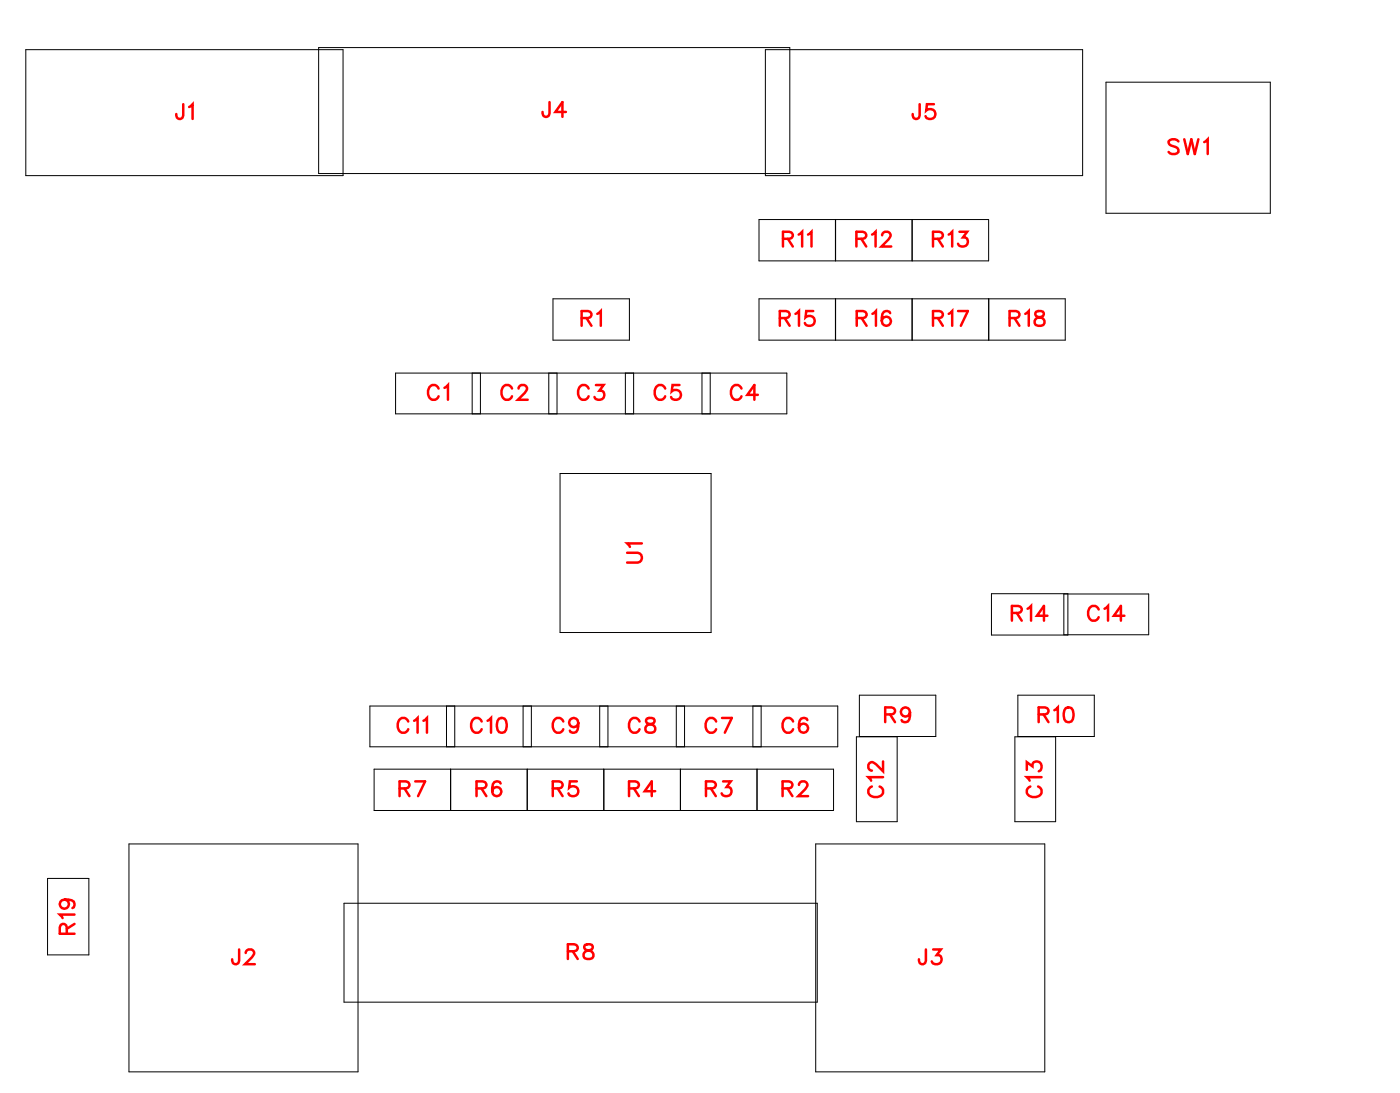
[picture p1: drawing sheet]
<svg xmlns="http://www.w3.org/2000/svg" width="67mm" height="53mm" viewBox="0 0 67 53" stroke-linecap="round" stroke-linejoin="round" font-family="sans-serif">
<g fill="none" stroke="#000" stroke-width=".05">
<path d="M1.2 2.4h15.3v6h-15.3zM15.3 2.3h22.7v6h-22.7zM19 17.9h18.8v2h-18.8zM22.7 17.9v2M23.1 17.9v2M26.4 17.9v2M26.6 14.4h3.7v1.9h-3.7zM26.8 17.9v2M30.1 17.9v2M30.5 17.9v2M33.8 17.9v2M34.1 17.9v2"/>
<path d="M36.5 14.4h14.7v1.9h-14.7zM36.5 10.6h11v1.9h-11zM36.8 2.4h15.3v6h-15.3zM40.2 10.6v1.9M40.2 14.4v1.9M43.9 10.6v1.9M43.9 14.4v1.9M47.5 14.4v1.9M53.2 4h7.9v6.2h-7.9zM17.8 33.9h22.5v2h-22.5zM18 37h22.1v2h-22.1zM21.5 33.9v2"/>
<path d="M21.7 37v2M21.9 33.9v2M25.2 33.9v2M25.3 37v2M25.5 33.9v2M26.9 22.8h7.3v7.6h-7.3zM28.8 33.9v2M29 37v2M29.2 33.9v2M32.5 33.9v2M32.7 37v2M32.9 33.9v2"/>
<path d="M36.2 33.9v2M36.4 37v2M36.6 33.9v2M41.3 35.4v-2h3.7v2h-3.8v4.1h1.9v-4.1M48.9 35.4v-2h3.7v2h-3.8v4.1h2v-4.1M51.2 30.5v-2h4v2h-7.5v-2h3.6v2M2.3 42.2h2v3.7h-2zM6.2 40.6h11v10.9h-11zM16.5 43.4h22.8v4.8h-22.8zM39.2 40.6h11v10.9h-11z"/>
</g>
<g fill="none" stroke="#f00" stroke-width=".12">
<path d="M8.8 5v.7h-.3v-.2M9.1 5.1l.2-.1v.7M21.1 18.7a.26 .26 0 0 0-.3-.2 .26 .26 0 0 0-.2 .3v.1a.26 .26 0 0 0 .2 .3 .26 .26 0 0 0 .3-.2M21.4 18.6l.1-.1v.7M24.6 18.7a.26 .26 0 0 0-.3-.2 .26 .26 0 0 0-.2 .3v.1a.26 .26 0 0 0 .2 .3 .26 .26 0 0 0 .3-.2M24.9 18.7l.2-.2h.1l.1 .1-.1 .3-.3 .3h.5M26.4 4.9v.7h-.2l-.1-.2M27.2 5.4h-.5l.3-.5v.7M28 15.3h.4v-.2l-.1-.2h-.3v.8M28.2 15.3l.2 .4M28.3 18.7a.26 .26 0 0 0-.3-.2 .26 .26 0 0 0-.2 .3v.1a.26 .26 0 0 0 .2 .3 .26 .26 0 0 0 .3-.2M28.7 18.5h.3l-.2 .3a.24 .24 0 0 1 .2 .4 .24 .24 0 0 1-.4-.1"/>
<path d="M28.7 15.1l.2-.2v.8M32 18.7a.26 .26 0 0 0-.3-.2 .26 .26 0 0 0-.2 .3v.1a.26 .26 0 0 0 .2 .3 .26 .26 0 0 0 .3-.2M32.7 18.5h-.4v.3a.25 .25 0 0 1 .4 0 .25 .25 0 0 1-.1 .4 .25 .25 0 0 1-.3-.1M35.7 18.7a.26 .26 0 0 0-.3-.2 .26 .26 0 0 0-.3 .3v.1a.26 .26 0 0 0 .3 .3 .26 .26 0 0 0 .3-.2M36.4 19h-.5l.4-.5v.7M37.5 15.3h.4l.1-.2-.2-.2h-.3v.8M37.6 11.5l.4-.1 .1-.1-.2-.2h-.3v.7M37.7 15.3l.3 .4M37.9 11.5l.2 .3M38.2 15.1l.2-.2v.8M38.4 11.3l.2-.2v.7M38.9 11.3l.1-.2v.7"/>
<path d="M39.1 14.9h-.3l-.1 .4a.25 .25 0 0 1 .4-.1 .25 .25 0 0 1 0 .4 .25 .25 0 0 1-.4-.1M41.2 11.5l.4-.1v-.1l-.1-.2h-.3v.7M41.2 15.3h.4l.1-.2-.2-.2h-.3v.8M41.4 11.5l.2 .3M41.4 15.3l.3 .4M41.9 11.3l.2-.2v.7M41.9 15.1l.2-.2v.8M42.4 11.3l.1-.2h.2l.1 .2-.1 .2-.3 .3h.5M42.8 15.1v-.1a.35 .35 0 0 0-.5 .2 .35 .35 0 0 0 .3 .5 .22 .22 0 0 0 .2-.2 .22 .22 0 0 0-.2-.3 .22 .22 0 0 0-.2 .2M44.2 5v.7h-.3v-.2M44.9 11.5l.4-.1v-.1l-.1-.2h-.3v.7M44.9 15.3h.4v-.2l-.1-.2h-.3v.8"/>
<path d="M44.9 5h-.3l-.1 .3a.25 .25 0 0 1 .4 0 .25 .25 0 0 1 0 .4 .25 .25 0 0 1-.4-.1M45.1 11.5l.2 .3M45.1 15.3l.2 .4M45.6 11.3l.2-.2v.7M45.6 15.1l.2-.2v.8M46.1 14.9h.4l-.3 .8M46.1 11.1h.4l-.2 .3a.24 .24 0 0 1 .2 .4 .24 .24 0 0 1-.4-.1M48.5 15.3h.4l.1-.2-.2-.2h-.3v.8M48.8 15.3l.2 .4M49.3 15.1l.2-.2v.8M49.8 15v.2l.3 .1 .1 .1a.24 .24 0 0 1-.2 .3 .24 .24 0 0 1-.3-.3l.5-.3v-.1zM56.7 6.8l-.2-.1-.3 .1 .1 .2 .3 .1 .1 .2-.2 .1-.3-.1"/>
<path d="M56.9 6.7l.2 .7 .2-.7 .1 .7 .2-.7M57.9 6.8l.2-.1v.7M19.2 37.9h.4l.1-.2-.2-.1h-.3v.7M19.4 37.9l.3 .4M19.6 34.7a.26 .26 0 0 0-.3-.2 .26 .26 0 0 0-.2 .3v.1a.26 .26 0 0 0 .2 .3 .26 .26 0 0 0 .3-.2M19.9 34.6l.2-.1v.7M20 37.6h.4l-.3 .7M20.4 34.6l.1-.1v.7M22.9 37.9h.4l.1-.2-.2-.1h-.3v.7M23.1 37.9l.3 .4M23.2 34.7a.26 .26 0 0 0-.3-.2 .26 .26 0 0 0-.2 .3v.1a.26 .26 0 0 0 .2 .3 .26 .26 0 0 0 .3-.2M23.4 34.6l.2-.1v.7"/>
<path d="M24 34.5h.1a.37 .37 0 0 1 .3 .4 .37 .37 0 0 1-.3 .3 .45 .45 0 0 1-.1-.7zM24.1 37.7l-.1-.1a.35 .35 0 0 0-.4 .2 .35 .35 0 0 0 .3 .5 .22 .22 0 0 0 .2-.2 .22 .22 0 0 0-.2-.3 .22 .22 0 0 0-.2 .2M26.6 37.9h.4l.1-.2-.2-.1h-.3v.7M26.8 37.9l.3 .4M27.1 34.7a.26 .26 0 0 0-.3-.2 .26 .26 0 0 0-.2 .3v.1a.26 .26 0 0 0 .2 .3 .26 .26 0 0 0 .3-.2M27.7 37.6h-.3v.3a.25 .25 0 0 1 .3 0 .25 .25 0 0 1 0 .3 .25 .25 0 0 1-.4-.1M27.8 34.7a.22 .22 0 0 1-.3 .2 .22 .22 0 0 1-.1-.3 .22 .22 0 0 1 .4 0v.1a.34 .34 0 0 1-.3 .5l-.1-.1M30.2 26.6h.5l.2 .2-.1 .2h-.6M30.2 37.9h.4l.1-.2-.2-.1h-.3v.7M30.5 37.9l.2 .4M30.7 34.7a.26 .26 0 0 0-.2-.2 .26 .26 0 0 0-.3 .3v.1a.26 .26 0 0 0 .3 .3 .26 .26 0 0 0 .2-.2M30.9 26.1h-.7l.1 .2"/>
<path d="M31.1 34.5v.2l.3 .1 .1 .2a.24 .24 0 0 1-.2 .2 .24 .24 0 0 1-.3-.2l.5-.3-.1-.2zM31.5 38h-.5l.3-.4v.7M33.9 37.9h.4l.1-.2-.2-.1h-.3v.7M34.2 37.9l.2 .4M34.4 34.7a.26 .26 0 0 0-.3-.2 .26 .26 0 0 0-.2 .3v.1a.26 .26 0 0 0 .2 .3 .26 .26 0 0 0 .3-.2M34.7 34.5h.5l-.4 .7M34.8 37.6h.3l-.2 .2a.24 .24 0 0 1 .2 .4 .24 .24 0 0 1-.4-.1M37.6 37.9h.4l.1-.2-.2-.1h-.3v.7M37.9 37.9l.2 .4M38.1 34.7a.26 .26 0 0 0-.3-.2 .26 .26 0 0 0-.2 .3v.1a.26 .26 0 0 0 .2 .3 .26 .26 0 0 0 .3-.2M38.4 37.7l.1-.1h.2l.1 .1-.1 .2-.3 .4h.5M38.8 34.6v-.1a.35 .35 0 0 0-.4 .3 .35 .35 0 0 0 .2 .4 .22 .22 0 0 0 .3-.2 .22 .22 0 0 0-.2-.2 .22 .22 0 0 0-.3 .2"/>
<path d="M41.9 37.8a.26 .26 0 0 0-.2 .3 .26 .26 0 0 0 .3 .2h.2a.26 .26 0 0 0 .3-.2 .26 .26 0 0 0-.2-.3M42.5 37.4h-.7l.1 .1M42.5 36.6v.5l-.4-.4-.2-.1-.1 .2v.1l.1 .1M42.6 34.3h.4v-.2l-.1-.1h-.3v.7M42.8 34.3l.2 .4M43.8 34.2a.22 .22 0 0 1-.3 .2 .22 .22 0 0 1-.1-.3 .22 .22 0 0 1 .3 0l.1 .1a.34 .34 0 0 1-.3 .5l-.2-.1M48.7 29.5l.4-.1v-.1l-.1-.2h-.3v.7M48.9 29.5l.2 .3M49.4 37v-.4l.2 .2a.24 .24 0 0 1 .4-.1 .24 .24 0 0 1-.1 .4M49.4 29.3l.2-.2v.7M49.5 37.8a.26 .26 0 0 0-.1 .3 .26 .26 0 0 0 .2 .2h.2a.26 .26 0 0 0 .3-.2 .26 .26 0 0 0-.2-.3M49.9 34.3h.4l.1-.2-.2-.1h-.3v.7"/>
<path d="M50.1 37.4h-.7l.1 .1M50.2 34.3l.2 .4M50.4 29.6h-.5l.3-.5v.7M50.7 34.1l.2-.1v.7M51.2 34h.1a.37 .37 0 0 1 .3 .4 .37 .37 0 0 1-.3 .3 .45 .45 0 0 1-.1-.7zM52.8 29.3a.26 .26 0 0 0-.3-.2 .26 .26 0 0 0-.2 .3v.2a.26 .26 0 0 0 .2 .2 .26 .26 0 0 0 .3-.1M53.1 29.3l.2-.2v.7M54.1 29.6h-.5l.3-.5v.7M3.1 43.2a.22 .22 0 0 1 .2 .3 .22 .22 0 0 1-.3 .1 .22 .22 0 0 1 0-.3l.1-.1a.34 .34 0 0 1 .5 .3l-.1 .1M3.2 44.9v-.4l-.2-.1-.1 .2v.3h.7M3.6 44h-.7l.1 .1M3.6 44.4l-.4 .2"/>
<path d="M11.5 45.6v.7h-.3v-.2M11.8 45.8l.1-.2h.2l.1 .2-.1 .2-.3 .3h.5M27.3 45.7h.4l.1-.2-.2-.1h-.3v.7M27.5 45.7l.3 .4M28.1 45.4v.2l.3 .1 .1 .2a.24 .24 0 0 1-.2 .2 .24 .24 0 0 1-.2-.2l.4-.3v-.2zM44.5 45.6v.7h-.3v-.2M44.9 45.6h.3l-.2 .3a.24 .24 0 0 1 .2 .4 .24 .24 0 0 1-.4-.1"/>
</g>
<g font-size="1.2" fill="#fff">
<text x="26" y="5.9">J4</text>
<text x="8.4" y="6">J1</text>
<text x="43.8" y="6">J5</text>
<text x="56.1" y="7.7">SW1</text>
<text x="27.9" y="16">R1</text>
<text x="37.4" y="16">R15</text>
<text x="37.6" y="12.1">R11</text>
<text x="41.1" y="12.1">R12</text>
<text x="41.1" y="16">R16</text>
<text x="44.8" y="12.1">R13</text>
<text x="44.8" y="16">R17</text>
<text x="48.5" y="16">R18</text>
<text x="20.5" y="19.5">C1</text>
<text x="24.1" y="19.5">C2</text>
<text x="27.7" y="19.5">C3</text>
<text x="31.4" y="19.5">C5</text>
<text x="35.1" y="19.5">C4</text>
<text x="31.2" y="27.1" transform="rotate(-90 31.2 27.1)">U1</text>
<text x="19.1" y="35.5">C11</text>
<text x="22.6" y="35.5">C10</text>
<text x="26.5" y="35.5">C9</text>
<text x="30.2" y="35.5">C8</text>
<text x="33.9" y="35.5">C7</text>
<text x="37.6" y="35.5">C6</text>
<text x="42.5" y="35">R9</text>
<text x="48.6" y="30.1">R14</text>
<text x="49.9" y="35">R10</text>
<text x="52.3" y="30.1">C14</text>
<text x="19.2" y="38.6">R7</text>
<text x="22.8" y="38.6">R6</text>
<text x="26.5" y="38.6">R5</text>
<text x="30.2" y="38.6">R4</text>
<text x="33.9" y="38.6">R3</text>
<text x="37.6" y="38.6">R2</text>
<text x="42.8" y="38.4" transform="rotate(-90 42.8 38.4)">C12</text>
<text x="50.4" y="38.4" transform="rotate(-90 50.4 38.4)">C13</text>
<text x="3.9" y="44.9" transform="rotate(-90 3.9 44.9)">R19</text>
<text x="11.1" y="46.6">J2</text>
<text x="27.2" y="46.4">R8</text>
<text x="44.1" y="46.6">J3</text>
</g>
</svg>
